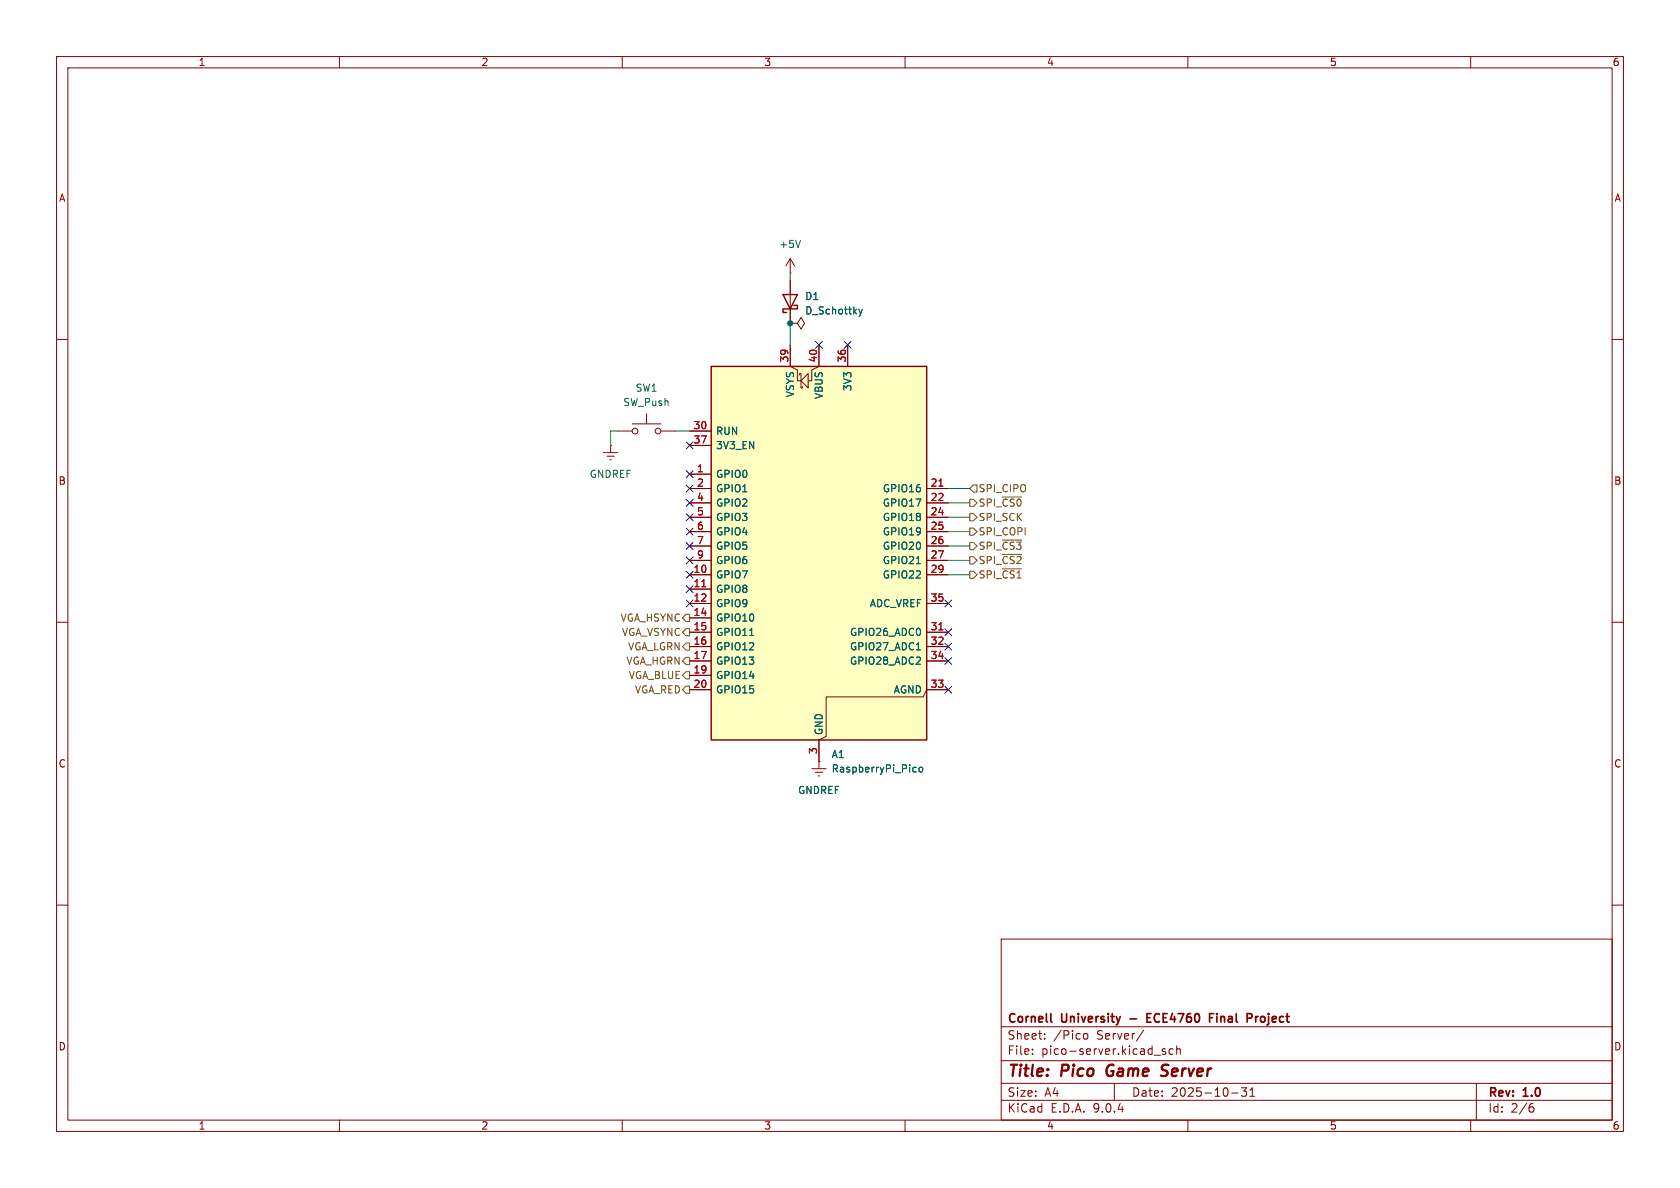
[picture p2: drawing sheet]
<svg xmlns="http://www.w3.org/2000/svg" width="297mm" height="210mm" viewBox="0 0 297 210" stroke-linecap="round" stroke-linejoin="round" font-family="sans-serif">
<g fill="none" stroke="#840000" stroke-width=".18">
<path d="M10 10h277v190h-277zM12 12h273v186h-273zM60 10v2M110 10v2M160 10v2M210 10v2M260 10v2M139.7 57.2h1.3l.6-1.1 .6 1.1-.6 1-.6-1M139.7 57.2h.1M139.7 48.3h.1M139.7 45.7l-.8 1.3M139.7 45.7l.8 1.3"/>
<path d="M139.7 45.7v2.6M10 60h2M107.9 78.7h.1M107.9 78.7v1.3M109.2 76.2h2.6M111.8 74.9h5M114.3 73.2v1.7M116.8 76.2h2.6M285 60h2M106.7 80h2.5M107.3 80.6h1.3M107.8 81.3h.3"/>
<path d="M10 110h2M285 110h2M143.5 135.9h2.5M144.1 136.5h1.3M144.7 137.2h.2M144.8 134.6h.1M144.8 134.6v1.3M10 160h2M177 166h108v32h-108zM285 160h2M60 198v2M110 198v2"/>
<path d="M160 198v2M177 194.5h108M177 191.5h108M177 187.5h108M177 181.5h108M182.5 186.3v.1M182.5 185.5v.1M184.7 183.6v.1M184.7 182.8v.1M191.5 183l.3-.3 .4 .1 .1 .2v.4l-.1 .2-.4 .1-.3-.3M197 191.5v3M202.2 182.1l-1.3 2"/>
<path d="M204 186.5h1.2M206 185.5l-.3-.1-.2 .2v.2l.5 .2v.3h-.5M207.4 185.5l-.4-.1-.3 .3v.4l.1 .2h.6M208 185.5l.2-.1 .4 .1 .1 .9M208 184.9v1.5M210 198v2M217.7 193.2h1.2M219.5 192.3h.9l-.5 .6 .4 .1v.7l-.2 .1h-.4l-.2-.1M221 193.8h.8M221 192.7l.4-.4v1.5M260 198v2M261 191.5v6.5"/>
<path d="M270.6 195.7h.4l.2 .3-.1 .5-.5 .1M271 195.1l-.4 .1"/>
<circle cx="112.3" cy="76.2" r=".51"/>
<circle cx="116.3" cy="76.2" r=".51"/>
</g>
<path d="M195.9 188.5a1.27 1.27 0 0 0 0 1.6M206.3 190a.85 .85 0 0 1-1.1 .1M206.3 188.2l-.7 .1a.46 .46 0 0 0-.2 .5 .46 .46 0 0 0 .3 .4l.6 .2" fill="none" stroke="#840000" stroke-width=".4"/>
<path d="M202.8 179.9h.5M203.5 179.2h-.7v1.5h.7M213.8 179.9h.5M214.6 179.2h-.8v1.5M215.1 179.2v.1M221.1 179.2l.2 .3v.3l-.2 .2M222 179.7v1M222.4 179.7l-.3 .1-.1 .2M185.8 180.5l.2 .2" fill="none" stroke="#840000" stroke-width=".3"/>
<path d="M141.5 42.5l-.4 1.3" fill="none" stroke="#006464" stroke-width=".18"/>
<path d="M125.7 64.8h38.1v66h-38.1z" fill="#ffffc2"/>
<path d="M138.4 52.1h2.6l-1.3 2.5zM140.3 54h.7v.6h-2.6v.6h.7M125.7 64.8h38.1v66h-38.1z" fill="none" stroke="#840000" stroke-width=".25"/>
<g fill="none" stroke="#840000" stroke-width=".18">
<path d="M139.7 57.2h.1M139.7 49.5v7.7M121.9 76.2h3.8M121.9 78.7h3.8M139.7 61v3.8l1.3 .6v1.9h.6M141.4 66.3v-.3h.2v2.6h.3v-.3M142.9 66v2.6l-1.3-1.3zM144.8 61v3.8l-1.3 .6v1.9h-.6M149.9 61v3.8M121.9 83.8h3.8M121.9 86.4h3.8M121.9 88.9h3.8"/>
<path d="M121.9 91.4h3.8M121.9 94h3.8M121.9 96.5h3.8M121.9 99.1h3.8M163.8 86.4h3.8M163.8 88.9h3.8M163.8 91.4h3.8M163.8 94h3.8M163.8 96.5h3.8M163.8 99.1h3.8M121.9 101.6h3.8M121.9 104.1h3.8"/>
<path d="M121.9 106.7h3.8M121.9 109.2h3.8M121.9 111.8h3.8M121.9 114.3h3.8M121.9 116.8h3.8M121.9 119.4h3.8M163.8 101.6h3.8M163.8 106.7h3.8M163.8 111.8h3.8M163.8 114.3h3.8M163.8 116.8h3.8M121.9 121.9h3.8"/>
<path d="M144.8 134.6h.1M167.6 121.9h-3.8l-.6 1.3h-17.2v7l-1.2 .6v3.8"/>
</g>
<path d="M166 85.9h.7M124.1 103.7h.7M166 111.3h.7" fill="none" stroke="#a90000" stroke-width=".18"/>
<path d="M151.8 54.7l.3 .8M152.1 55.5l-.3 .4M152.5 54.7l-.4 .8M162 99.6h.7M132.5 112.3h.7M162 114.9h.7M161.6 135.6l.4 .1M162 136.4l-.4 .1M162.6 135.7l.3-.1 .2 .3v.3l-.2 .3-.3-.1-.1-.2z" fill="none" stroke="#006464" stroke-width=".18"/>
<g fill="none" stroke="#725600" stroke-width=".18">
<path d="M171.4 90.8h.7l.6 .6-.6 .7h-.7zM171.4 95.9h.7l.6 .6-.6 .7h-.7zM171.4 93.3h.7l.6 .7-.6 .6h-.7zM171.4 88.3h.7l.6 .6-.6 .6h-.7zM171.4 98.4h.7l.6 .7-.6 .6h-.7zM172.1 85.7h.6v1.3h-.6l-.7-.6zM177.2 95.5h3.4M177.2 87.9h3.4M177.2 98h3.4M120.6 114.3l.7-.6h.6v1.2h-.6zM121.3 108.6h.6v1.3h-.6l-.7-.7zM121.3 111.1h.6v1.3h-.6l-.7-.6z"/>
<path d="M121.3 116.2h.6v1.3h-.6l-.7-.7zM121.3 118.7h.6v1.3h-.6l-.7-.6zM171.4 101h.7l.6 .6-.6 .6h-.7zM177.2 100.6h3.4M121.3 121.3h.6v1.3h-.6l-.7-.7z"/>
</g>
<path d="M139.7 48.3v1.2M139.7 57.2v3.8M109.2 76.2h-1.3v2.5M119.4 76.2h2.5M167.6 88.9h3.8M167.6 99.1h3.8M167.6 94h3.8M167.6 86.4h3.8M167.6 96.5h3.8M167.6 91.4h3.8M167.6 101.6h3.8" fill="none" stroke="#009600" stroke-width=".18"/>
<g fill="none" stroke="#000084" stroke-width=".18">
<path d="M121.3 78.1l1.2 1.2M122.5 78.1l-1.2 1.2M144.2 60.4l1.2 1.2M145.4 60.4l-1.2 1.2M149.3 60.4l1.2 1.2M150.5 60.4l-1.2 1.2M121.3 93.4l1.2 1.2M121.3 98.5l1.2 1.2M121.3 95.9l1.2 1.2M121.3 90.8l1.2 1.2M121.3 83.2l1.2 1.2M121.3 88.3l1.2 1.2"/>
<path d="M121.3 85.8l1.2 1.2M122.5 93.4l-1.2 1.2M122.5 98.5l-1.2 1.2M122.5 95.9l-1.2 1.2M122.5 90.8l-1.2 1.2M122.5 83.2l-1.2 1.2M122.5 88.3l-1.2 1.2M122.5 85.8l-1.2 1.2M121.3 103.5l1.2 1.2M121.3 101l1.2 1.2M121.3 106.1l1.2 1.2M122.5 103.5l-1.2 1.2"/>
<path d="M122.5 101l-1.2 1.2M122.5 106.1l-1.2 1.2M167 116.2l1.2 1.2M167 111.2l1.2 1.2M167 106.1l1.2 1.2M167 113.7l1.2 1.2M168.2 116.2l-1.2 1.2M168.2 111.2l-1.2 1.2M168.2 106.1l-1.2 1.2M168.2 113.7l-1.2 1.2M167 121.3l1.2 1.2M168.2 121.3l-1.2 1.2"/>
</g>
<circle cx="139.7" cy="57.2" r=".46" fill="#009600" stroke="#009600" stroke-width=".18"/>
<g font-size="2.8" fill="#840000">
<text x="178" y="190.9">Title:</text>
<text x="187.7" y="190.9">Pico</text>
<text x="196.5" y="190.9">Game</text>
<text x="207" y="190.9">Server</text>
</g>
<g font-size="2.1" fill="#840000">
<text x="178" y="184">Sheet:</text>
<text x="178" y="181.2">Cornell</text>
<text x="186.2" y="184">/Pico</text>
<text x="187.7" y="181.2">University</text>
<text x="194" y="184">Server/</text>
<text x="200.4" y="181.2">-</text>
<text x="204" y="181.2">ECE4760</text>
<text x="215.7" y="181.2">Final</text>
<text x="222.9" y="181.2">Project</text>
<text x="178" y="186.7">File:</text>
<text x="184.1" y="186.7">pico-server.kicad_sch</text>
<text x="178" y="196.9">KiCad</text>
<text x="178" y="194.1">Size:</text>
<text x="184.7" y="194.1">A4</text>
<text x="185.7" y="196.9">E.D.A.</text>
<text x="193.3" y="196.9">9.0.4</text>
<text x="200" y="194.1">Date:</text>
<text x="207" y="194.1">2025-10-31</text>
<text x="263" y="194.3">Rev:</text>
<text x="263" y="196.9">Id:</text>
<text x="267.1" y="196.9">2/6</text>
<text x="269.4" y="194.3">1.0</text>
</g>
<g font-size="1.8" fill="#840000">
<text x="35" y="11.9">1</text>
<text x="85" y="11.9">2</text>
<text x="135" y="11.9">3</text>
<text x="185" y="11.9">4</text>
<text x="235" y="11.9">5</text>
<text x="285" y="11.9">6</text>
<text x="10.3" y="35.9">A</text>
<text x="285.3" y="35.9">A</text>
<text x="10.3" y="85.9">B</text>
<text x="285.3" y="85.9">B</text>
<text x="10.3" y="135.9">C</text>
<text x="285.3" y="135.9">C</text>
<text x="10.3" y="185.9">D</text>
<text x="285.3" y="185.9">D</text>
<text x="35" y="199.9">1</text>
<text x="85" y="199.9">2</text>
<text x="135" y="199.9">3</text>
<text x="185" y="199.9">4</text>
<text x="235" y="199.9">5</text>
<text x="285" y="199.9">6</text>
</g>
<g font-size="1.8" fill="#006464">
<text x="137.7" y="44">+5V</text>
<text x="142.2" y="53.3">D1</text>
<text x="142.2" y="55.8">D_Schottky</text>
<text x="110.1" y="72">SW_Push</text>
<text x="112.3" y="69.4">SW1</text>
<text x="140.6" y="70.3" transform="rotate(-90 140.6 70.3)">VSYS</text>
<text x="145.6" y="70.6" transform="rotate(-90 145.6 70.6)">VBUS</text>
<text x="150.7" y="69.2" transform="rotate(-90 150.7 69.2)">3V3</text>
<text x="126.5" y="77.1">RUN</text>
<text x="126.5" y="79.6">3V3_EN</text>
<text x="104.2" y="84.7">GNDREF</text>
<text x="126.5" y="84.7">GPIO0</text>
<text x="126.5" y="87.2">GPIO1</text>
<text x="126.5" y="89.8">GPIO2</text>
<text x="156" y="87.2">GPIO16</text>
<text x="156" y="89.8">GPIO17</text>
<text x="126.5" y="92.3">GPIO3</text>
<text x="126.5" y="94.8">GPIO4</text>
<text x="156" y="92.3">GPIO18</text>
<text x="156" y="94.8">GPIO19</text>
<text x="126.5" y="97.4">GPIO5</text>
<text x="126.5" y="99.9">GPIO6</text>
<text x="156" y="97.4">GPIO20</text>
<text x="156" y="99.9">GPIO21</text>
<text x="126.5" y="102.5">GPIO7</text>
<text x="126.5" y="105">GPIO8</text>
<text x="126.5" y="107.5">GPIO9</text>
<text x="153.7" y="107.5">ADC_VREF</text>
<text x="156" y="102.5">GPIO22</text>
<text x="126.5" y="110.1">GPIO10</text>
<text x="126.5" y="112.6">GPIO11</text>
<text x="150.2" y="112.6">GPIO26_ADC0</text>
<text x="126.5" y="115.2">GPIO12</text>
<text x="126.5" y="117.7">GPIO13</text>
<text x="150.2" y="115.2">GPIO27_ADC1</text>
<text x="150.2" y="117.7">GPIO28_ADC2</text>
<text x="126.5" y="120.2">GPIO14</text>
<text x="126.5" y="122.8">GPIO15</text>
<text x="157.9" y="122.8">AGND</text>
<text x="145.6" y="130" transform="rotate(-90 145.6 130)">GND</text>
<text x="146.9" y="134.2">A1</text>
<text x="146.9" y="136.8">RaspberryPi_Pico</text>
<text x="141" y="140.6">GNDREF</text>
</g>
<g font-size="1.8" fill="#a90000">
<text x="139.4" y="64.2" transform="rotate(-90 139.4 64.2)">39</text>
<text x="144.5" y="64.2" transform="rotate(-90 144.5 64.2)">40</text>
<text x="149.6" y="64.2" transform="rotate(-90 149.6 64.2)">36</text>
<text x="122.5" y="75.9">30</text>
<text x="122.5" y="78.5">37</text>
<text x="123.1" y="83.6">1</text>
<text x="123.1" y="86.1">2</text>
<text x="123.1" y="88.6">4</text>
<text x="164.4" y="86.1">21</text>
<text x="164.4" y="88.6">22</text>
<text x="123.1" y="91.2">5</text>
<text x="123.1" y="93.7">6</text>
<text x="164.4" y="91.2">24</text>
<text x="164.4" y="93.7">25</text>
<text x="122.5" y="101.3">10</text>
<text x="123.1" y="96.3">7</text>
<text x="123.1" y="98.8">9</text>
<text x="164.4" y="96.3">26</text>
<text x="164.4" y="98.8">27</text>
<text x="164.4" y="101.3">29</text>
<text x="122.5" y="103.9">11</text>
<text x="122.5" y="106.4">12</text>
<text x="164.4" y="106.4">35</text>
<text x="122.5" y="109">14</text>
<text x="122.5" y="111.5">15</text>
<text x="164.4" y="111.5">31</text>
<text x="122.5" y="114">16</text>
<text x="122.5" y="116.6">17</text>
<text x="122.5" y="119.1">19</text>
<text x="164.4" y="114">32</text>
<text x="164.4" y="116.6">34</text>
<text x="122.5" y="121.7">20</text>
<text x="164.4" y="121.7">33</text>
<text x="144.5" y="133.4" transform="rotate(-90 144.5 133.4)">3</text>
</g>
<g font-size="1.8" fill="#725600">
<text x="172.9" y="87.2">SPI_CIPO</text>
<text x="172.9" y="89.8">SPI_~{CS0}</text>
<text x="172.9" y="92.3">SPI_SCK</text>
<text x="172.9" y="94.8">SPI_COPI</text>
<text x="172.9" y="97.4">SPI_~{CS3}</text>
<text x="172.9" y="99.9">SPI_~{CS2}</text>
<text x="172.9" y="102.5">SPI_~{CS1}</text>
<text x="109.6" y="110.1">VGA_HSYNC</text>
<text x="109.9" y="112.6">VGA_VSYNC</text>
<text x="110.6" y="117.7">VGA_HGRN</text>
<text x="110.9" y="115.2">VGA_LGRN</text>
<text x="111.1" y="120.2">VGA_BLUE</text>
<text x="112.2" y="122.8">VGA_RED</text>
</g>
</svg>
